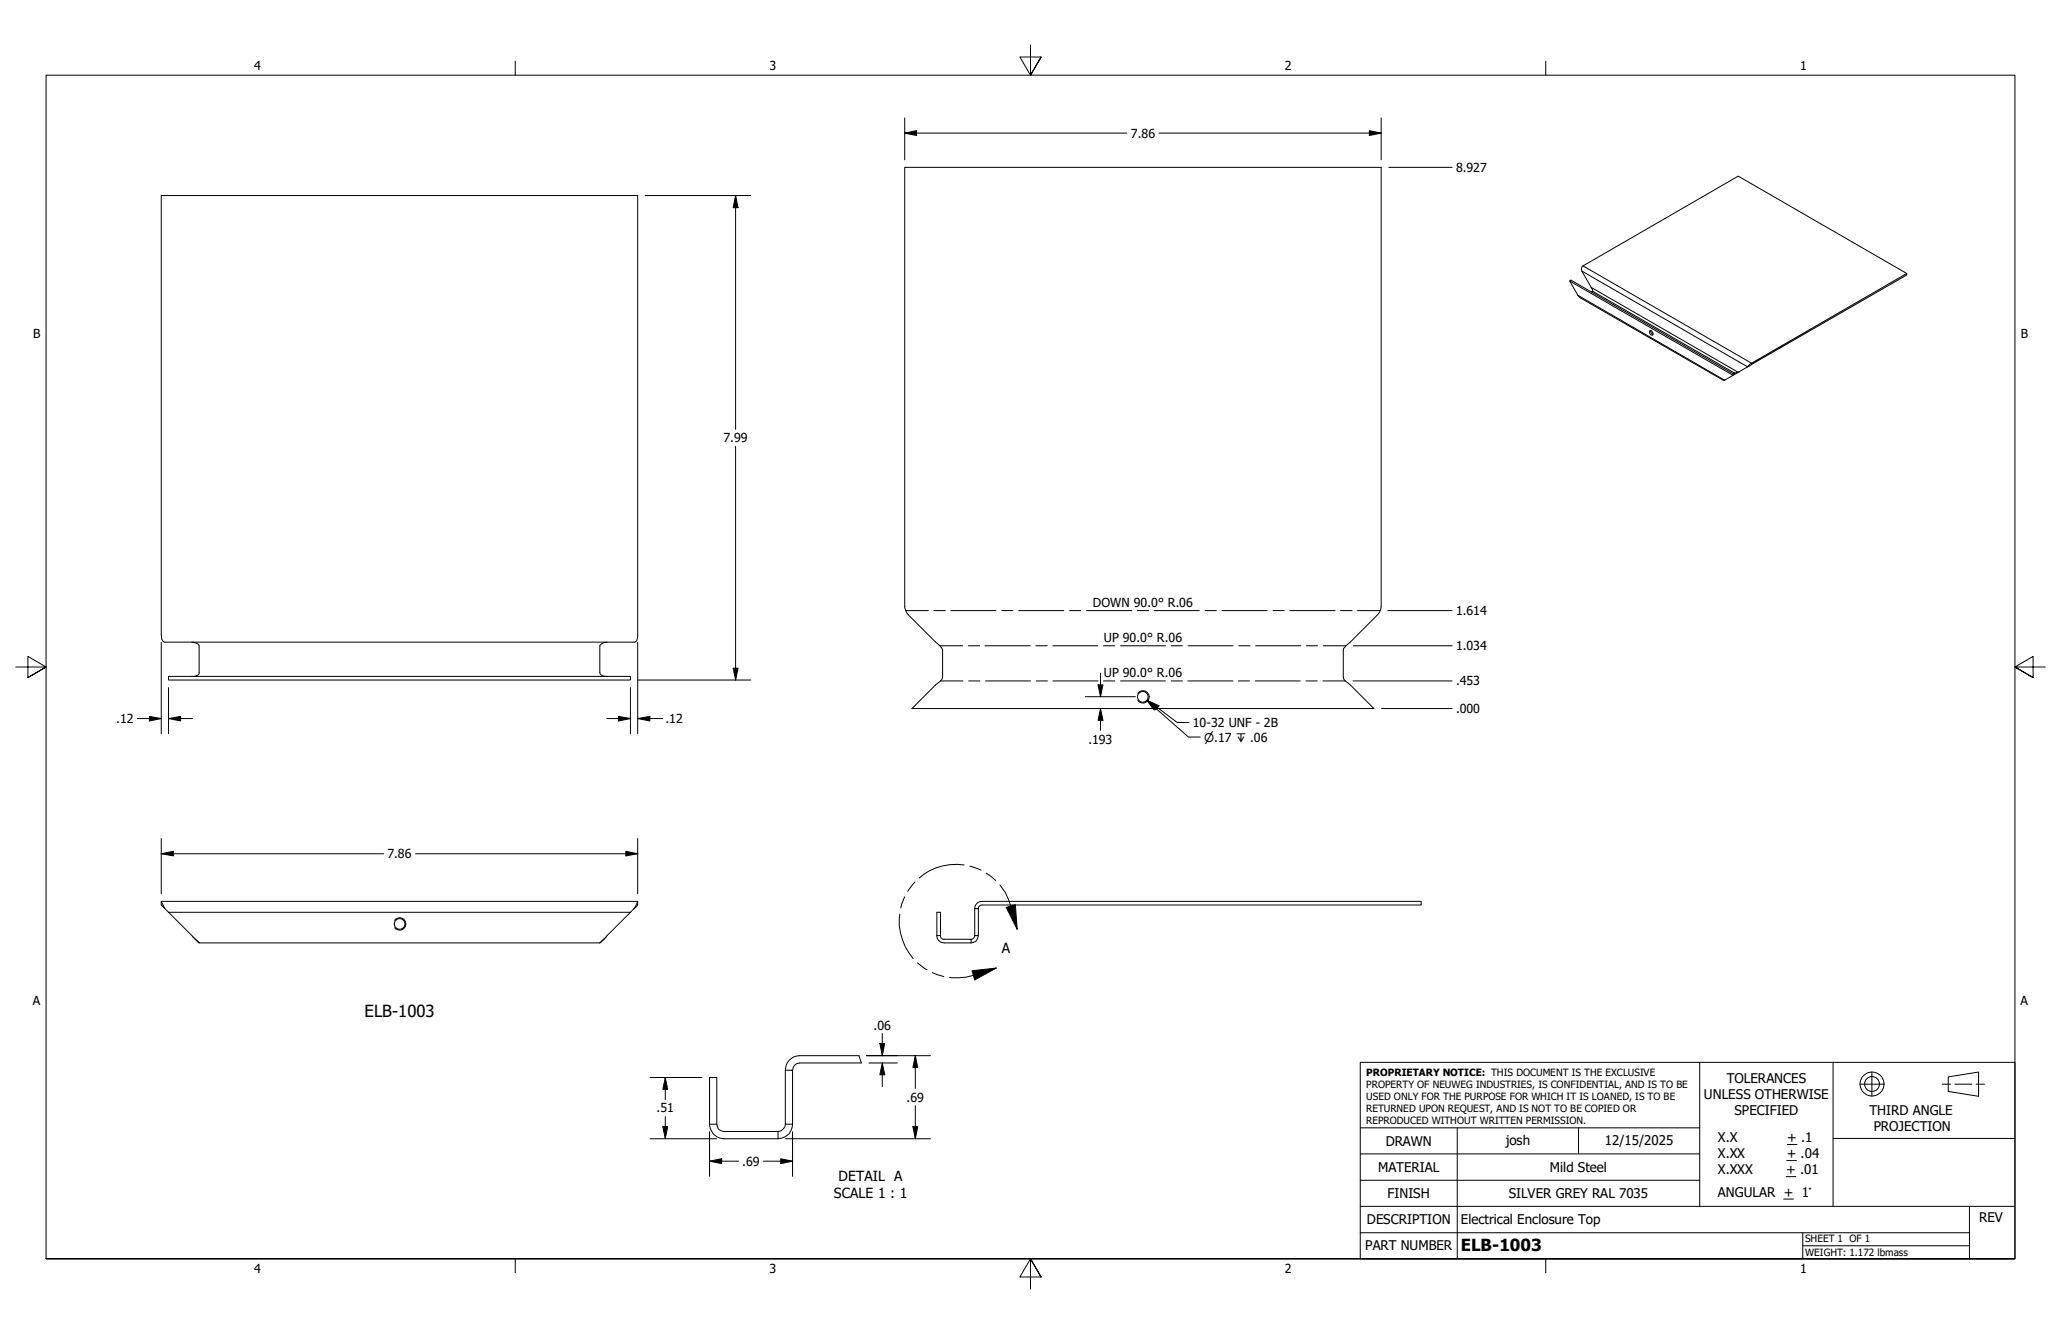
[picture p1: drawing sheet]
<svg xmlns="http://www.w3.org/2000/svg" width="432mm" height="279mm" viewBox="0 0 432 279" stroke-linecap="round" stroke-linejoin="round" font-family="sans-serif">
<!-- layer: Hidden Narrow (ANSI) -->
<path d="M238.4 145.2a1.32 1.32 0 0 1 1.9-.2 1.32 1.32 0 0 1 0 1.9 1.32 1.32 0 0 1-1.9-.2M82.7 192.8a1.3 1.3 0 0 1 1.9-.2 1.3 1.3 0 0 1 0 1.9 1.3 1.3 0 0 1-1.9-.2" fill="none" stroke="#000" stroke-width=".21"/>
<!-- layer: Visible (ANSI) -->
<g fill="none" stroke="#000" stroke-width=".21">
<path d="M189.5 35.1h99.9v92l-.5 1.3-.3 .4-5.6 5.6a3.4 3.4 0 0 0-1.6 1.7v5.7a1.67 1.67 0 0 0 1.1 1.3l5.3 5.3h-96.7l5.3-5.3a1.67 1.67 0 0 0 1.1-1.3v-5.7a3.4 3.4 0 0 0-1.5-1.7l-5.7-5.6-.3-.4-.5-1.3zM33.8 41h99.8v92.3l-.3 1-.5 .2-98.5-.1-.4-.5-.1-.9zM328.9 58.9l34.2 19.7-2 1.1-29.9-17.3-.6-.6-1.7-2.9 .2-.2 34.2 19.7M399.5 57.3l-35.3-20.4-32.7 18.9-.2 .3 .1 .7 2.2 3.8 .1 .4-.3 .2M345.7 69.2a.61 .61 0 0 1 .5 .4 .61 .61 0 0 1-.1 .6l-.4-.3-.1-.4zM345.9 69.2l.1 .6 .3 .2M361.5 79.5l-.2 .1M363.3 78.4l-.2 .2M363.3 78.1v.3M363.3 78.1l-.2 .2M364.4 77.9l-1.1 .5M366.1 76.8l-1.9 1.2-.9 .1"/>
<path d="M366.5 76.5l33-19.2v.3l-33.4 19.2zM40.2 134.5l.4 .1a1.1 1.1 0 0 1 1.1 .7v5.6a1.18 1.18 0 0 1-1.5 .8M127.2 134.5a1.71 1.71 0 0 0-1.5 .8v5.6l.2 .4a1.58 1.58 0 0 0 1.3 .4M35.3 141.7h96.8v.7h-96.8zM33.8 188.8l.7 1.5-.7-.8v-.7h99.8M34.5 190.3l7.2 7.2M35.3 191.1h96.8l-6.4 6.4M40.3 196.2l1.4 1.3M41.7 197.5h84M127.1 196.2l-1.4 1.3M132.8 190.3l-.7 .8M133.6 188.8v.7l-.8 .8"/>
<path d="M133.6 188.8l-.8 1.5M196.3 196v-4.9h.7v4.9M196.3 196h.7M196.3 196v.5a1.57 1.57 0 0 0 1.5 1h5.7M197 196l.2 .5 .3 .2h6v.8M204.2 196l-.2 .5-.5 .2M204.2 190.3h.8v5.7h-.8zM204.2 190.3a1.51 1.51 0 0 1 1.5-1.5h92.1v.7h-92.1a.76 .76 0 0 0-.7 .8M205 196l-.1 .2a1.41 1.41 0 0 1-1.4 1.3M148.7 235.5v-9.8h1.5v9.8M148.7 235.5h1.5M148.7 235.5a3.1 3.1 0 0 0 3 3h11.3"/>
<path d="M150.2 235.5a1.51 1.51 0 0 0 1.5 1.5h11.3v1.5M164.5 235.5a1.62 1.62 0 0 1-1.5 1.5M164.5 224.2h1.6v11.3h-1.6zM166.1 235.5a3 3 0 0 1-3.1 3M180 221.1h-12.4a3 3 0 0 0-3.1 3.1M180.5 222.6h-12.9a1.51 1.51 0 0 0-1.5 1.6"/>
<circle cx="239.4" cy="146" r="1.11"/>
<circle cx="83.7" cy="193.5" r="1.11"/>
</g>
<!-- layer: Visible Narrow (ANSI) -->
<path d="M331.4 56.8l34.7 20M331.7 55.7l35.3 20.4v.2M330.6 61.8l30.7 17.8M333.4 60.2l30.8 17.8M333.7 61l29.6 17.1" fill="none" stroke="#000" stroke-width=".21"/>
<!-- layer: Bend DOWN -->
<g fill="none" stroke="#000" stroke-width=".21">
<path d="M189.7 127.9h4.8M195.6 127.9h2.5M199.2 127.9h9.5M209.9 127.9h2.3M213.4 127.9h9.5M224.1 127.9h2.3M227.6 127.9h9.5M238.3 127.9h2.4M241.8 127.9h9.5M252.5 127.9h2.3M256 127.9h9.5M266.7 127.9h2.3"/>
<path d="M270.3 127.9h9.4M280.9 127.9h2.4M284.4 127.9h4.8"/>
</g>
<!-- layer: Bend UP -->
<g fill="none" stroke="#000" stroke-width=".21">
<path d="M197 135.3h4.7M202.9 135.3h2.3M206.4 135.3h9.4M217 135.3h2.4M220.6 135.3h9.4M231.2 135.3h2.4M234.8 135.3h9.4M245.4 135.3h2.3M248.9 135.3h9.4M259.5 135.3h2.4M263.1 135.3h9.4M273.7 135.3h2.3"/>
<path d="M277.2 135.3h4.7M197 142.6h4.7M202.9 142.6h2.4M206.5 142.6h9.4M217.1 142.6h2.4M220.6 142.6h9.5M231.2 142.6h2.4M234.8 142.6h9.4M245.4 142.6h2.3M248.9 142.6h9.4M259.5 142.6h2.3M263 142.6h9.4"/>
<path d="M273.6 142.6h2.4M277.2 142.6h4.7"/>
</g>
<!-- layer: Break Line (ANSI) -->
<path d="M180 221.1l.5 1.5" fill="none" stroke="#000" stroke-width=".21"/>
<!-- layer: Detail Boundary (ANSI) -->
<path d="M188.5 191.5a11.8 11.8 0 0 0 2.8 9.3M189.5 187.8l-.8 2.4M191.7 184.7l-1.5 2M202 181.2a11.6 11.6 0 0 0-9.4 2.7M203.2 181.4l2.3 .8M206.6 182.9l2 1.5M209.5 185.4a10.4 10.4 0 0 1 2.3 4.4l1.3 4.8M210.8 190.1l1.9-.6 .4 5.1zM192.2 201.7l2 1.4M195.3 203.7l2.4 .8M203.6 203.3l5.1-.5-4.5 2.4zM208.7 202.8l-4.7 1.5a12.8 12.8 0 0 1-5.1 .4" fill="none" stroke="#000" stroke-width=".21"/>
<path d="M210.8 190.1l1.9-.6 .4 5.1zM203.6 203.3l5.1-.5-4.5 2.4z" fill="#000"/>
<!-- layer: Border (ANSI) -->
<path d="M107.9 12.8v2.9M215.9 9.4v6.3l-2.2-3.8h4.4l-2.2 3.8 2.2-3.8M323.8 12.8v2.9M3.3 139.7h6.4l-3.9-2.2v4.4l3.9-2.2-3.9 2.2M428.5 139.7h-6.4l3.9-2.2v4.4l-3.9-2.2 3.9 2.2M9.7 263.7v-248h412.4v248h-412.4h412.4M107.9 263.7v2.9M218.1 267.5l-2.2-3.8 2.2 3.8h-4.4l2.2-3.8v6.3M323.8 263.7v2.9" fill="none" stroke="#000" stroke-width=".21"/>
<!-- layer: Title (ANSI) -->
<g fill="none" stroke="#000" stroke-width=".21">
<path d="M285 222.5h137.1v41.2h-137.1zM285 236.2h71.1M305.3 236.2v27.5M330.7 236.2v5.5M356.1 222.5v30.2M374.5 239.7h2M384 222.5v15.9M389.6 227.1h5.1M392.2 224.5v5.1M406.9 227.1h1.8M408.2 225.6l6.3-1.1v5.1l-6.3-1zM409.6 227.1h3.5"/>
<path d="M414 227.1h1.8M422.1 238.4h-38.1v14.3M285 258.2h127.6M285 252.7h137.1M285 247.2h71.1M285 241.7h71.1M373.7 251.1h2M374.2 246.4h2M374.3 243.1h2.1M377.7 258.2v5.5M412.6 252.7v11M377.7 260.9h34.9"/>
<circle cx="392.2" cy="227" r="2.51"/>
<circle cx="392.2" cy="227" r="1.56"/>
</g>
<!-- layer: Dimension (ANSI) -->
<g fill="none" stroke="#000" stroke-width=".21">
<path d="M189.5 27.9l2.5-.5v1zM189.5 27.9h46.6M189.5 24.7v8.8M242.8 27.9h46.6M286.9 27.4l2.5 .5-2.5 .5zM289.4 24.7v8.8M291 35.1h13.2M135.2 41h22.1M154.1 41l.5 2.5h-1zM154.1 41v48.9M154.1 93.5v48.9M33.8 134.6v19.1"/>
<path d="M133.6 134.6v19.1M153.6 140h1l-.5 2.4zM283.5 135.3h20.7M290.8 127.9h13.4M28.8 150.5h5M31.3 150.1l2.5 .4-2.5 .5zM35.3 150.5l2.5-.4v.9zM35.3 150.5h5M35.3 144v9.7M127.1 150.5h5M129.6 150.1l2.5 .4-2.5 .5zM132.1 144v9.7"/>
<path d="M133.6 150.5l2.5-.4v.9zM133.6 150.5h5M133.7 142.4h23.6M138.6 150.5h.1M227.4 145.9h10.5M230.1 143.4h1l-.5 2.5zM230.6 148.4l.5 2.5h-1zM230.6 141v4.9M230.6 148.4v4.6M283.5 142.6h20.7M289.4 148.4h14.8M33.8 178.8l2.5-.5v1z"/>
<path d="M33.8 178.8h46.6M33.8 175.6v11.6M87.1 178.8h46.5M131.1 178.3l2.5 .5-2.5 .5zM133.6 175.6v11.6M184.3 218.6h1.1l-.6 2.5zM184.8 216.5v4.6M136.2 225.7h10.9M136.2 238.5h13.9M138.9 236h1l-.5 2.5zM139.4 225.7l.5 2.5h-1zM139.4 225.7v4.6"/>
<path d="M139.4 233.9v4.6M148.7 237v9.4M164.6 238.5h30.3M166.1 237v9.4M181.5 221.1h13.4M182.1 222.6h5.9M184.8 222.6l.6 2.5h-1.1zM184.8 222.6v5M191.3 236h1l-.5 2.5zM191.8 221.1l.5 2.5h-1zM191.8 221.1v6.9M191.8 231.6v6.9"/>
<path d="M148.7 243.2l2.5-.5v1zM148.7 243.2h6M160 243.2h6.1M163.6 242.7l2.5 .5-2.5 .5z"/>
</g>
<g fill="#000">
<path d="M189.5 27.9l2.5-.5v1zM286.9 27.4l2.5 .5-2.5 .5zM154.1 41l.5 2.5h-1zM153.6 140h1l-.5 2.4zM31.3 150.1l2.5 .4-2.5 .5zM35.3 150.5l2.5-.4v.9zM129.6 150.1l2.5 .4-2.5 .5zM133.6 150.5l2.5-.4v.9zM230.1 143.4h1l-.5 2.5zM230.6 148.4l.5 2.5h-1zM33.8 178.8l2.5-.5v1zM131.1 178.3l2.5 .5-2.5 .5z"/>
<path d="M184.3 218.6h1.1l-.6 2.5zM138.9 236h1l-.5 2.5zM139.4 225.7l.5 2.5h-1zM184.8 222.6l.6 2.5h-1.1zM191.3 236h1l-.5 2.5zM191.8 221.1l.5 2.5h-1zM148.7 243.2l2.5-.5v1zM163.6 242.7l2.5 .5-2.5 .5z"/>
</g>
<!-- layer: Symbol (ANSI) -->
<path d="M240.3 146.7l2.2 1.3-.7 .7zM240.3 146.7l8.7 7.7h2.5M240.5 146.7l2.3 1.1-.6 .9zM240.5 146.7l6.1 4.6h2.5" fill="none" stroke="#000" stroke-width=".21"/>
<path d="M240.3 146.7l2.2 1.3-.7 .7zM240.5 146.7l2.3 1.1-.6 .9z" fill="#000"/>
<g font-size="3.5">
<text x="76.4" y="213.1">ELB-1003</text>
<text x="306.1" y="262">ELB-1003</text>
</g>
<g font-size="2.9">
<text x="209.9" y="199.6">A</text>
<text x="174.7" y="250.9">SCALE 1 : 1</text>
<text x="175.7" y="247.3">DETAIL A</text>
</g>
<g font-size="2.8">
<text x="361.8" y="226.9">TOLERANCES</text>
<text x="357" y="230.3">UNLESS OTHERWISE</text>
<text x="363.4" y="233.6">SPECIFIED</text>
<text x="391.7" y="233.5">THIRD ANGLE</text>
<text x="290.3" y="240">DRAWN</text>
<text x="315.5" y="239.7">josh</text>
<text x="336.2" y="239.8">12/15/2025</text>
<text x="359.9" y="239.3">X.X</text>
<text x="374.5" y="239.3">+ .1</text>
<text x="392.6" y="236.8">PROJECTION</text>
<text x="288.7" y="245.5">MATERIAL</text>
<text x="324.7" y="245.5">Mild Steel</text>
<text x="359.9" y="242.6">X.XX</text>
<text x="359.9" y="245.9">X.XXX</text>
<text x="374.2" y="245.9">+ .01</text>
<text x="374.3" y="242.6">+ .04</text>
<text x="290.7" y="251">FINISH</text>
<text x="316.1" y="251">SILVER GREY RAL 7035</text>
<text x="359.9" y="250.7">ANGULAR + 1°</text>
<text x="286.4" y="256.4">DESCRIPTION</text>
<text x="306.1" y="256.3">Electrical Enclosure Top</text>
<text x="414.7" y="256">REV</text>
<text x="286" y="261.9">PART NUMBER</text>
</g>
<g font-size="2.6">
<text x="53.3" y="14.7">4</text>
<text x="161.2" y="14.7">3</text>
<text x="269.2" y="14.7">2</text>
<text x="377.1" y="14.7">1</text>
<text x="236.9" y="28.8">7.86</text>
<text x="305.1" y="36">8.927</text>
<text x="6.9" y="70.8">B</text>
<text x="423.4" y="70.8">B</text>
<text x="151.6" y="92.6">7.99</text>
<text x="229" y="127.1">DOWN 90.0° R.06</text>
<text x="305.1" y="128.8">1.614</text>
<text x="231.3" y="134.4">UP 90.0° R.06</text>
<text x="305.1" y="136.2">1.034</text>
<text x="231.3" y="141.8">UP 90.0° R.06</text>
<text x="305.1" y="143.6">.453</text>
<text x="305.1" y="149.4">.000</text>
<text x="24.3" y="151.5">.12</text>
<text x="139.4" y="151.5">.12</text>
<text x="228" y="155.8">.193</text>
<text x="249.9" y="152.3">10-32 UNF - 2B</text>
<text x="81.2" y="179.8">7.86</text>
<text x="6.9" y="210.5">A</text>
<text x="183" y="215.6">.06</text>
<text x="423.3" y="210.5">A</text>
<text x="137.5" y="233">.51</text>
<text x="189.9" y="230.8">.69</text>
<text x="155.5" y="244.2">.69</text>
<text x="53.3" y="266.6">4</text>
<text x="161.2" y="266.6">3</text>
<text x="269.2" y="266.6">2</text>
<text x="377.1" y="266.6">1</text>
</g>
<text font-size="2.5" x="252.3" y="155.3">⌀.17 ↧ .06</text>
<g font-size="2.1">
<text x="286.3" y="225.4">PROPRIETARY NOTICE: THIS DOCUMENT IS THE EXCLUSIVE</text>
<text x="286.3" y="227.8">PROPERTY OF NEUWEG INDUSTRIES, IS CONFIDENTIAL, AND IS TO BE</text>
<text x="286.3" y="230.4">USED ONLY FOR THE PURPOSE FOR WHICH IT IS LOANED, IS TO BE</text>
<text x="286.3" y="232.9">RETURNED UPON REQUEST, AND IS NOT TO BE COPIED OR</text>
<text x="286.3" y="235.4">REPRODUCED WITHOUT WRITTEN PERMISSION.</text>
<text x="378.2" y="260.2">SHEET 1 OF 1</text>
<text x="378.2" y="263">WEIGHT: 1.172 lbmass</text>
</g>
</svg>
